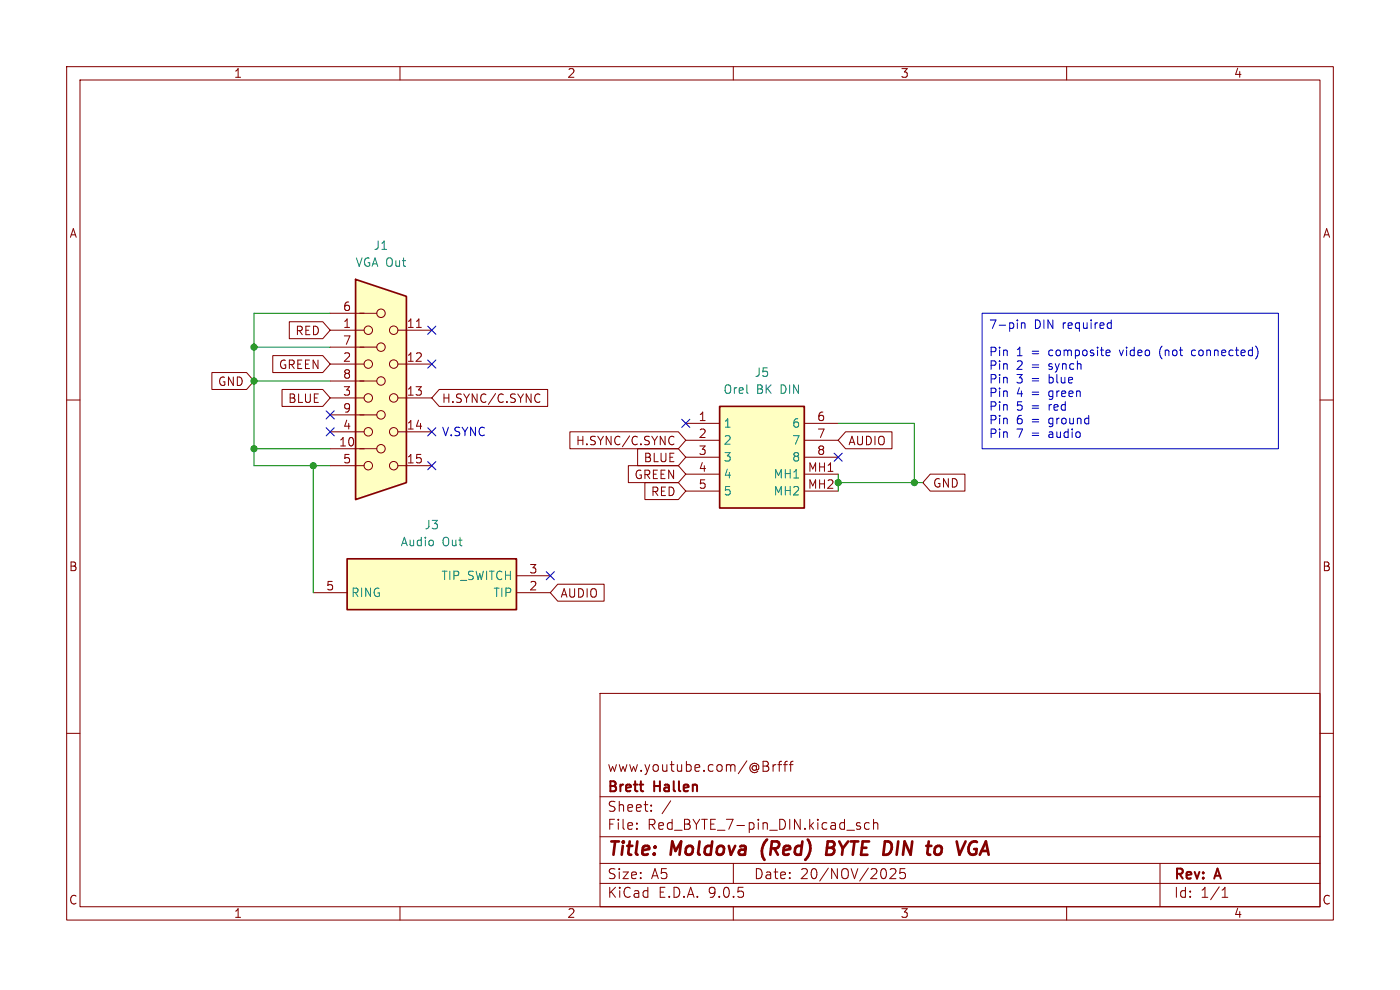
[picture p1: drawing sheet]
<svg xmlns="http://www.w3.org/2000/svg" width="297mm" height="210mm" viewBox="0 0 297 210" stroke-linecap="round" stroke-linejoin="round" font-family="sans-serif">
<g fill="none" stroke="#840000" stroke-width=".22">
<path d="M14.1 14.1h268.8v181.1h-268.8zM17 17h263v175.3h-263zM84.9 14.1v2.9M155.6 14.1v2.9M226.3 14.1v2.9M14.1 84.9h2.9M280 84.9h2.9M14.1 155.6h2.9M127.3 147.1h152.7v45.2h-152.7zM280 155.6h2.9M127.3 177.5h152.7M127.3 169h152.7"/>
<path d="M135.1 175.7v.2M135.1 174.6v.2M138.1 171.9v.2M138.1 170.8v.2M142.3 169.9l-1.8 2.7M163 162.7v.7M164 162.2v1.4M164.6 162.2l-.4 .1-.2 .3M165 162.2h.8M165.8 161.5l-.4 .1-.1 .2v1.8M166.2 162.2h.8M167 161.5l-.4 .1-.1 .2v1.8"/>
<path d="M167.4 162.2h.8M168.2 161.5l-.4 .1-.1 .2v1.8M181.8 175.1l.7 .2 .1 .3-.3 .3-.6-.1M181.8 174.6h.7M184.4 174.6l-.6-.1-.4 .4v.6l.2 .3h.8M185.3 174.7a.53 .53 0 0 1 .9 .1v1.1M185.3 173.8v2.1M84.9 192.3v2.9M127.3 187.4h152.7M127.3 183.2h152.7M155.6 192.3v2.9M155.6 183.2v4.2"/>
<path d="M188.9 184.5l.3-.2 .7 .1a.58 .58 0 0 1 .1 .8l-1.2 1.2h1.3M192 184.3h-1l-.1 1 .3-.2 .7 .1 .2 .3-.1 .7-.3 .2h-.5l-.3-.2M226.3 192.3v2.9M246.1 183.2v9.1M259.3 190.3h1.2M259.3 188.8l.6-.6v2.1"/>
</g>
<path d="M161.7 180l.1 1.6M175.4 179.8h1M176.4 179.8l.4 .2M176.6 178.5h-1l-.3 2.8 1.3-.1M176.7 179.7l-.3 .1M199.3 179.4l.5 .6-.1 .8-.6 .5M206.2 178.6l.4-.1 .6 .1M209.2 178.5l-1.3 2.8M206.7 180.1h.5l-.1 1-.6 .2" fill="none" stroke="#840000" stroke-width=".57"/>
<path d="M152.7 86.2h17.9v21.6h-17.9z" fill="#ffffc2"/>
<path d="M152.7 86.2h17.9v21.6h-17.9z" fill="none" stroke="#840000" stroke-width=".36"/>
<path d="M145.5 89.8h7.2M145.5 93.4h7.2M145.5 97h7.2M170.6 89.8h7.2M170.6 93.4h7.2M170.6 97h7.2M145.5 100.6h7.2M145.5 104.2h7.2M170.6 100.6h7.2M170.6 104.2h7.2" fill="none" stroke="#840000" stroke-width=".22"/>
<path d="M73.6 118.5h36v10.8h-36z" fill="#ffffc2"/>
<path d="M73.6 118.5h36v10.8h-36z" fill="none" stroke="#840000" stroke-width=".36"/>
<path d="M66.5 125.7h7.1M109.6 125.7h7.1M109.6 122.1h7.1" fill="none" stroke="#840000" stroke-width=".22"/>
<path d="M75.4 59.3l10.8 3.6v39.5l-10.8 3.6z" fill="#ffffc2"/>
<path d="M75.4 59.3l10.8 3.6v39.5l-10.8 3.6z" fill="none" stroke="#840000" stroke-width=".36"/>
<g fill="none" stroke="#840000" stroke-width=".22">
<path d="M45 79h7.3l1.6 1.8-1.6 1.8h-7.3zM57.9 75.4h10.6l1.5 1.8-1.5 1.8h-10.6zM61.4 68.3h7.1l1.5 1.7-1.5 1.8h-7.1zM70 73.6h9.9M70 66.5h9.9M70 70h7.2M70 77.2h7.2M84.4 70h7.2M84.4 77.2h7.2M88.4 69.5h1M59.8 82.6h8.7l1.5 1.8-1.5 1.8h-8.7zM70 80.8h9.9"/>
<path d="M70 88h9.9M70 95.2h9.9M70 84.4h7.2M70 91.6h7.2M70 98.8h7.2M84.4 84.4h7.2M84.4 91.6h7.2M84.4 98.8h7.2M93.2 82.6h23v3.6h-23l-1.6-1.8zM113.8 83.7l.4-.1 .3 .1M114.5 85.2l-.3 .2-.4-.1M120.9 91.6h23l1.6 1.8-1.6 1.8h-23z"/>
<path d="M133.3 98.8h10.6l1.6 1.8-1.6 1.8h-10.6zM135.3 95.2h8.6l1.6 1.8-1.6 1.8h-8.6zM142.2 92.6l.4-.1 .4 .2M143 94.2l-.4 .1h-.4M179.4 91.6h9.8v3.6h-9.8l-1.6-1.8zM136.8 102.4h7.1l1.6 1.8-1.6 1.8h-7.1zM197.3 100.6h7.4v3.6h-7.4l-1.5-1.8zM118.3 123.9h9.9v3.6h-9.9l-1.6-1.8z"/>
<circle cx="78.1" cy="70" r=".9"/>
<circle cx="78.1" cy="77.2" r=".9"/>
<circle cx="80.8" cy="73.6" r=".9"/>
<circle cx="80.8" cy="66.5" r=".9"/>
<circle cx="83.5" cy="77.2" r=".9"/>
<circle cx="83.5" cy="70" r=".9"/>
<circle cx="78.1" cy="84.4" r=".9"/>
<circle cx="78.1" cy="91.6" r=".9"/>
<circle cx="78.1" cy="98.8" r=".9"/>
<circle cx="80.8" cy="88" r=".9"/>
<circle cx="80.8" cy="95.2" r=".9"/>
<circle cx="80.8" cy="80.8" r=".9"/>
<circle cx="83.5" cy="91.6" r=".9"/>
<circle cx="83.5" cy="84.4" r=".9"/>
<circle cx="83.5" cy="98.8" r=".9"/>
</g>
<path d="M53.9 73.6h16.1M70 66.5h-16.1v32.3h16.1M53.9 80.8h16.1M53.9 95.2h16.1M66.5 98.8v26.9M177.8 89.8h16.2v12.6M177.8 102.4h18M177.8 100.6v3.6" fill="none" stroke="#008400" stroke-width=".22"/>
<g fill="none" stroke="#000084" stroke-width=".22">
<path d="M90.7 69.2l1.8 1.7M90.7 76.4l1.8 1.7M92.5 69.2l-1.8 1.7M92.5 76.4l-1.8 1.7M69.2 87.1l1.7 1.8M69.2 90.7l1.7 1.8M70.9 90.7l-1.7 1.8M70.9 87.1l-1.7 1.8M90.7 90.7l1.8 1.8M90.7 97.9l1.8 1.7M92.5 90.7l-1.8 1.8M92.5 97.9l-1.8 1.7"/>
<path d="M144.6 88.9l1.7 1.8M146.3 88.9l-1.7 1.8M177 96.1l1.7 1.8M178.7 96.1l-1.7 1.8M115.9 121.3l1.7 1.7M117.6 121.3l-1.7 1.7"/>
</g>
<path d="M208.3 66.5h62.9v28.7h-62.9zM216.7 68.5v1.2M216.7 68.6l.2-.1 .5 .1v1.1M234.9 74.3h.5l.1 .4-.9 .2M235.2 68.5l.6 .1M235.4 75.4l-.5 .1M235.8 67.9v1.8M235.8 69.6l-.6 .1M246.2 73.9l-.2 .7 .2 1M253.5 74.3h-.6l-.1 .3 .1 .7 .6 .2" fill="none" stroke="#0000c2" stroke-width=".22"/>
<g fill="#008400" stroke="#008400" stroke-width=".22">
<circle cx="53.9" cy="95.2" r=".65"/>
<circle cx="53.9" cy="80.8" r=".65"/>
<circle cx="53.9" cy="73.6" r=".65"/>
<circle cx="66.5" cy="98.8" r=".65"/>
<circle cx="177.8" cy="102.4" r=".65"/>
<circle cx="194" cy="102.4" r=".65"/>
</g>
<g font-size="3.9" fill="#840000">
<text x="128.7" y="182.3">Title:</text>
<text x="142.4" y="182.3">Moldova</text>
<text x="162.8" y="182.3">(Red)</text>
<text x="177.6" y="182.3">BYTE DIN</text>
<text x="201.3" y="182.3">to</text>
<text x="208.8" y="182.3">VGA</text>
</g>
<g font-size="3" fill="#840000">
<text x="128.7" y="164">www.youtube.com/@Brfff</text>
<text x="128.7" y="172.5">Sheet:</text>
<text x="128.7" y="168.6">Brett</text>
<text x="138.8" y="168.6">Hallen</text>
<text x="128.7" y="176.3">File:</text>
<text x="137.3" y="176.3">Red_BYTE_7-pin_DIN.kicad_sch</text>
<text x="128.7" y="190.8">KiCad</text>
<text x="128.7" y="186.8">Size:</text>
<text x="138.1" y="186.8">A5</text>
<text x="139.6" y="190.8">E.D.A.</text>
<text x="150.4" y="190.8">9.0.5</text>
<text x="159.8" y="186.8">Date:</text>
<text x="169.7" y="186.8">20/NOV/2025</text>
<text x="248.9" y="187.1">Rev:</text>
<text x="248.9" y="190.8">Id:</text>
<text x="254.7" y="190.8">1/1</text>
<text x="257.9" y="187.1">A</text>
</g>
<g font-size="2.6" fill="#840000">
<text x="49.5" y="16.8">1</text>
<text x="120.2" y="16.8">2</text>
<text x="190.9" y="16.8">3</text>
<text x="261.6" y="16.8">4</text>
<text x="14.6" y="50.7">A</text>
<text x="280.5" y="50.7">A</text>
<text x="14.5" y="121.5">B</text>
<text x="280.4" y="121.5">B</text>
<text x="14.5" y="192.2">C</text>
<text x="49.5" y="195">1</text>
<text x="120.2" y="195">2</text>
<text x="190.9" y="195">3</text>
<text x="261.6" y="195">4</text>
<text x="280.4" y="192.2">C</text>
</g>
<g font-size="2.5" fill="#008484">
<text x="79.1" y="53.3">J1</text>
<text x="75.3" y="56.9">VGA Out</text>
<text x="153.3" y="83.8">Orel</text>
<text x="160" y="80.2">J5</text>
<text x="160.5" y="83.8">BK</text>
<text x="165.7" y="83.8">DIN</text>
<text x="153.4" y="91">1</text>
<text x="153.4" y="94.6">2</text>
<text x="167.9" y="91">6</text>
<text x="167.9" y="94.6">7</text>
<text x="153.4" y="98.2">3</text>
<text x="153.4" y="101.8">4</text>
<text x="164" y="101.8">MH1</text>
<text x="167.9" y="98.2">8</text>
<text x="153.4" y="105.4">5</text>
<text x="164" y="105.4">MH2</text>
<text x="89.9" y="112.6">J3</text>
<text x="84.9" y="116.2">Audio</text>
<text x="93.8" y="116.2">Out</text>
<text x="93.5" y="123.4">TIP_SWITCH</text>
<text x="74.4" y="126.9">RING</text>
<text x="104.5" y="126.9">TIP</text>
</g>
<g font-size="2.5" fill="#840000">
<text x="62.5" y="71.4">RED</text>
<text x="72.6" y="66.1">6</text>
<text x="72.6" y="69.7">1</text>
<text x="86.2" y="69.7">11</text>
<text x="72.6" y="73.3">7</text>
<text x="72.6" y="76.9">2</text>
<text x="86.2" y="76.9">12</text>
<text x="46.1" y="82.2">GND</text>
<text x="59" y="78.6">GREEN</text>
<text x="72.6" y="80.5">8</text>
<text x="61" y="85.8">BLUE</text>
<text x="72.6" y="84.1">3</text>
<text x="72.6" y="87.6">9</text>
<text x="86.2" y="84.1">13</text>
<text x="93.6" y="85.8">H.SYNC/C.SYNC</text>
<text x="148.1" y="89.4">1</text>
<text x="173.2" y="89.4">6</text>
<text x="71.8" y="94.8">10</text>
<text x="72.6" y="91.2">4</text>
<text x="86.2" y="91.2">14</text>
<text x="122" y="94.7">H.SYNC/C.SYNC</text>
<text x="148.1" y="93">2</text>
<text x="173.2" y="93">7</text>
<text x="179.8" y="94.7">AUDIO</text>
<text x="72.6" y="98.4">5</text>
<text x="86.2" y="98.4">15</text>
<text x="134.5" y="101.9">GREEN</text>
<text x="136.4" y="98.3">BLUE</text>
<text x="148.1" y="96.6">3</text>
<text x="148.1" y="100.2">4</text>
<text x="171.3" y="100.2">MH1</text>
<text x="173.2" y="96.6">8</text>
<text x="138" y="105.5">RED</text>
<text x="148.1" y="103.8">5</text>
<text x="171.3" y="103.8">MH2</text>
<text x="197.8" y="103.7">GND</text>
<text x="69" y="125.4">5</text>
<text x="112.2" y="125.4">2</text>
<text x="112.2" y="121.8">3</text>
<text x="118.8" y="127.1">AUDIO</text>
</g>
<g font-size="2.5" fill="#0000c2">
<text x="209.7" y="70.2">7-pin</text>
<text x="219.4" y="70.2">DIN</text>
<text x="225.6" y="70.2">required</text>
<text x="209.7" y="76">Pin</text>
<text x="215.6" y="76">1</text>
<text x="219" y="76">=</text>
<text x="222.9" y="76">composite</text>
<text x="238.2" y="76">video</text>
<text x="246.9" y="76">(not</text>
<text x="254" y="76">connected)</text>
<text x="209.7" y="78.9">Pin</text>
<text x="209.7" y="81.8">Pin</text>
<text x="215.6" y="78.9">2</text>
<text x="215.6" y="81.8">3</text>
<text x="219" y="78.9">=</text>
<text x="219" y="81.8">=</text>
<text x="222.9" y="78.9">synch</text>
<text x="222.9" y="81.8">blue</text>
<text x="209.7" y="84.7">Pin</text>
<text x="209.7" y="87.6">Pin</text>
<text x="215.6" y="84.7">4</text>
<text x="215.6" y="87.6">5</text>
<text x="219" y="84.7">=</text>
<text x="219" y="87.6">=</text>
<text x="222.9" y="84.7">green</text>
<text x="222.9" y="87.6">red</text>
<text x="93.6" y="92.8">V.SYNC</text>
<text x="209.7" y="90.5">Pin</text>
<text x="209.7" y="93.4">Pin</text>
<text x="215.6" y="90.5">6</text>
<text x="215.6" y="93.4">7</text>
<text x="219" y="90.5">=</text>
<text x="219" y="93.4">=</text>
<text x="222.9" y="90.5">ground</text>
<text x="222.9" y="93.4">audio</text>
</g>
</svg>
